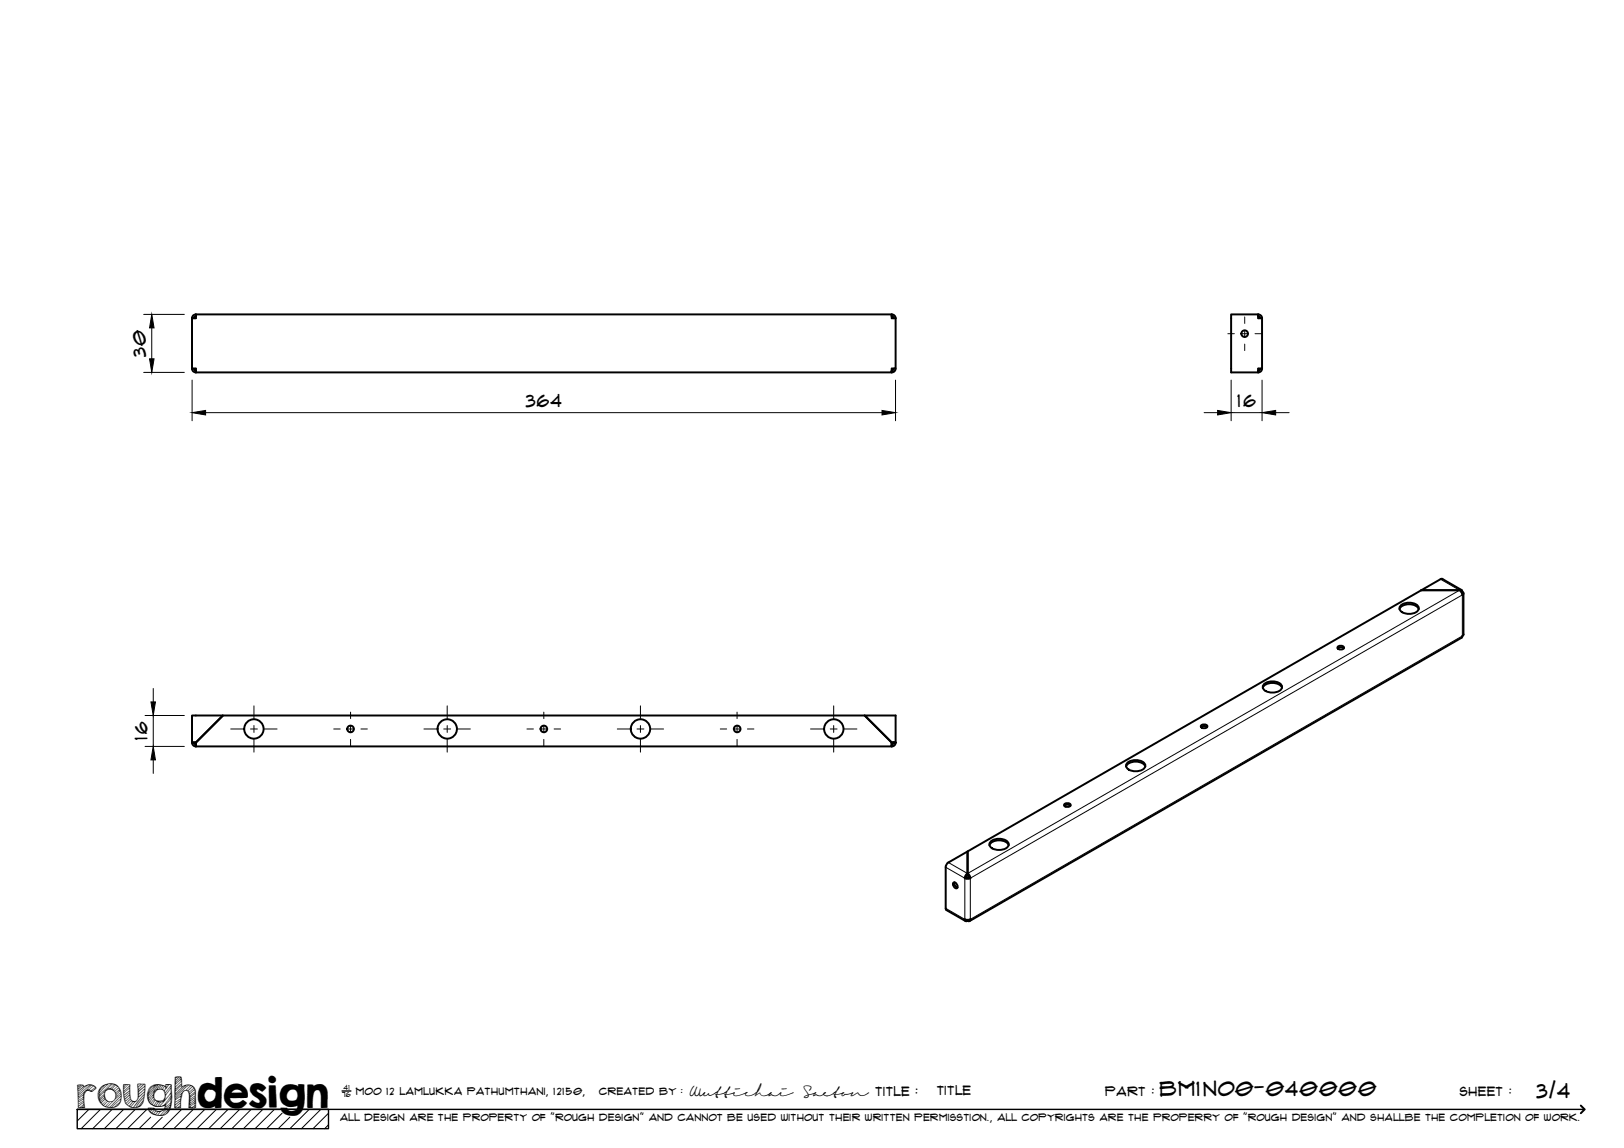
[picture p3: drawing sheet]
<svg xmlns="http://www.w3.org/2000/svg" width="420mm" height="297mm" viewBox="0 0 420 297" stroke-linecap="round" stroke-linejoin="round" font-family="sans-serif">
<!-- layer: Visible -->
<g fill="none" stroke="#000" stroke-width=".51">
<path d="M49.7 82.3h1v-.9h180v.9h1M49.7 95.4l.3 .7 .7 .3M49.7 82.3v13.1M50.2 95.4l.1 .3 .4 .1M50.7 81.4l-.7 .2-.3 .7M50.7 81.9h.1M50.7 95.8v.6M50.7 81.4v.5h-.3l-.2 .4M230.7 81.4l.7 .2 .3 .7M230.7 95.8h.1M230.7 81.4v.5h.3l.2 .4M231.2 95.4l-.1 .3-.4 .1v.6"/>
<path d="M231.7 95.4l-.2 .6-.8 .4M231.7 82.3v13.1h-1v1h-180v-1h-1M325.5 81.4v.5h.3l.2 .4M325.5 95.8h.1M325.5 81.4l.8 .4 .2 .5M326.5 82.3h-1v-.9h-7v15h7v-.6h.3l.2-.4M326.5 95.4l-.2 .6-.8 .4M326.5 95.4h-1v1M326.5 82.3v13.1M362.1 157.6a3.1 3.1 0 0 1 4.9 0M362.4 156.7a3.4 3.4 0 0 1 4.6 .3 1.57 1.57 0 0 1-1.8 1.8 2.65 2.65 0 0 1-3.1-1.4zM367.7 152.7h.1"/>
<path d="M373.2 149.8l4.9 2.9M373.2 149.8h-.3l-5.2 2.9 10.3-.1 .3 .4-.2 .3M378.3 153.9l-.2-.6-.5-.6h-9.9l-117.3 67.6v6.1l.3 .6 .3 .2M378.4 153.1l.3 .4-.3 .4M378.6 153.5l.1 10.6-.3 .5M326.7 178a3.1 3.1 0 0 1 5 0M327 177a3.4 3.4 0 0 1 4.6 .4 1.57 1.57 0 0 1-1.8 1.8 2.65 2.65 0 0 1-3.1-1.4zM346.1 167.4a.88 .88 0 0 1 .9-.4 .88 .88 0 0 1 .7 .8 .88 .88 0 0 1-1 .3 .88 .88 0 0 1-.6-.7zM346.1 167.8l.8-.3 .7 .3M378.3 164.6l-.2 .4-127.3 73.3M49.7 185.1h7.9l-6.9 7h-1zM49.7 192.1a1.01 1.01 0 0 0 1 1"/>
<path d="M50.2 192.1l.2 .5h.3M50.7 192.1h-1M50.7 192.1v1h180v-1l-7-7h-166l-7 7v1M230.7 192.1h1zM230.7 192.1l-6.9-7h7.9v7M231.2 192.1l-.2 .5h-.3M231.7 192.1a1.01 1.01 0 0 1-1 1v-1M291.3 198.3a3.1 3.1 0 0 1 5 0M291.6 197.4a3.4 3.4 0 0 1 4.7 .3 1.57 1.57 0 0 1-1.8 1.8 2.65 2.65 0 0 1-3.2-1.4zM310.7 187.7a.88 .88 0 0 1 .9-.3 .88 .88 0 0 1 .7 .7 .88 .88 0 0 1-.9 .4 .88 .88 0 0 1-.7-.8zM310.7 188.1l.8-.3 .8 .3M256 218.7a3.1 3.1 0 0 1 5 0"/>
<path d="M256.3 217.8a3.4 3.4 0 0 1 4.6 .3 1.57 1.57 0 0 1-1.8 1.8 2.65 2.65 0 0 1-3.1-1.4zM275.4 208.1a.88 .88 0 0 1 .9-.3 .88 .88 0 0 1 .6 .7 .88 .88 0 0 1-.9 .3 .88 .88 0 0 1-.6-.7zM275.4 208.5l.8-.3 .7 .3M246.7 228.3a.99 .99 0 0 1 .9 1.5 .99 .99 0 0 1-.9-1.5zM246.9 228.3l.2 .8 .6 .6M249.6 227.2l.7 .2 .7-.2M249.6 237.9l.7 .1 .7-.1M249.6 227.2l.2-.7 .5-.5v-5.7l-4.9 2.8-.5 .6-.2 .7v10.8l5.1 3.1M249.6 237.9l.3 .5 .4-.1v-.3M250 227h.7M250.3 226l-.3 1-.4 .2M250.4 226l.4 .5 .2 .7"/>
<path d="M251 237.9l-.3 .5-.3-.1v-.3"/>
<circle cx="322" cy="86.3" r=".86"/>
<circle cx="65.7" cy="188.6" r="2.51"/>
<circle cx="90.7" cy="188.6" r=".86"/>
<circle cx="115.7" cy="188.6" r="2.51"/>
<circle cx="140.7" cy="188.6" r=".86"/>
<circle cx="165.7" cy="188.6" r="2.51"/>
<circle cx="190.7" cy="188.6" r=".86"/>
<circle cx="215.7" cy="188.6" r="2.51"/>
</g>
<!-- layer: Visible Narrow -->
<path d="M372.7 149.9l4.9 2.8-127.2 73.3M244.7 224.4l4.9 2.8v10.7l-4.9-2.9M245.4 223.2l4.9 2.8M251 227.2l127.3-73.3v10.7l-127.3 73.3z" fill="none" stroke="#000" stroke-width=".26"/>
<!-- layer: TitleBlock -->
<path d="M20 287h65v5h-65zM20 287h390M88.5 282.3h2.3" fill="none" stroke="#000" stroke-width=".36"/>
<path d="M409 286.1l1 .9-1 1" fill="none" stroke="#000" stroke-width=".51"/>
<g fill="none" stroke="#000" stroke-width=".26">
<path d="M23 287l-3 3.1M26 287l-5 5M29 287l-5 5M32 287l-5 5M35 287l-5 5M38 287l-5 5M39 289.1l-3 2.9M42 289.1l-3 2.9M47 287l-5 5M50 287l-5 5M53 287l-5 5M56 287l-5 5"/>
<path d="M59 287l-5 5M62 287l-5 5M65 287l-5 5M68 287l-5 5M71 287l-5 5M73 288l-4 4M75 289.1l-3 2.9M80 287l-5 5M83 287l-5 5M85 288l-4 4M85 291l-1 1"/>
</g>
<!-- layer: Smart Centers -->
<g fill="none" stroke="#000" stroke-width=".26">
<path d="M317.7 86.3h1.6M321.1 86.3h1.8M322 82v1.7M322 85.5v1.7M322 89v1.7M324.7 86.3h1.7M59.7 188.6h3.3M64.8 188.6h1.8M65.7 182.6v3.3M65.7 187.7v1.8M65.7 191.3v3.3M68.4 188.6h3.3"/>
<path d="M86.3 188.6h1.7M89.8 188.6h1.8M90.7 184.3v1.6M90.7 187.7v1.8M90.7 191.3v1.7M93.4 188.6h1.6M109.7 188.6h3.3M114.8 188.6h1.8M115.7 182.6v3.3M115.7 187.7v1.8M115.7 191.3v3.3M118.4 188.6h3.3"/>
<path d="M136.3 188.6h1.7M139.8 188.6h1.8M140.7 184.3v1.6M140.7 187.7v1.8M140.7 191.3v1.7M143.4 188.6h1.6M159.7 188.6h3.3M164.8 188.6h1.8M165.7 182.6v3.3M165.7 187.7v1.8M165.7 191.3v3.3M168.4 188.6h3.3"/>
<path d="M186.4 188.6h1.6M189.8 188.6h1.8M190.7 184.3v1.6M190.7 187.7v1.8M190.7 191.3v1.7M193.4 188.6h1.7M209.7 188.6h3.3M214.8 188.6h1.8M215.7 182.6v3.3M215.7 187.7v1.8M215.7 191.3v3.3M218.4 188.6h3.3"/>
</g>
<!-- layer: FD_Dimensions -->
<g fill="none" stroke="#000" stroke-width=".26">
<path d="M37.2 96.4h10.5M37.2 81.4h10.5M39.3 84.8v8M49.7 98.3v10.6M231.7 98.3v10.6M318.5 98.3v10.6M326.5 98.3v10.6M53.2 106.8h175M311.5 106.8h3.5M318.5 106.8h8M330 106.8h3.5M39.6 178.1v3.5"/>
<path d="M37.5 193.1h10.2M37.5 185.1h10.2M39.6 185.1v8M39.6 196.6v3.5"/>
</g>
<path d="M38.7 92.8h1.2l-.6 3.6zM39.3 81.4l.6 3.4h-1.2zM49.7 106.8l3.5-.6v1.2zM228.2 106.2l3.5 .6-3.5 .6zM315 106.2l3.5 .6-3.5 .6zM326.5 106.8l3.5-.6v1.2zM39.6 193.1l.6 3.5h-1.1zM39.1 181.6h1.1l-.6 3.5z" fill="#000" stroke="#000" stroke-width=".26"/>
<text font-size="9.7" x="19.9" y="286.8">roughdesign</text>
<g font-size="5.3">
<text x="300.1" y="283.6">BM1NO0-040000</text>
<text x="397.5" y="284">3/4</text>
</g>
<g font-size="4.6">
<text x="37.8" y="92.4" transform="rotate(-90 37.8 92.4)">30</text>
<text x="136.1" y="105.3">364</text>
<text x="320.1" y="105.3">16</text>
<text x="38.2" y="191.5" transform="rotate(-90 38.2 191.5)">16</text>
</g>
<g font-size="3.4">
<text x="178.3" y="283.5">Wuttichai</text>
<text x="208.1" y="283.5">Saeton title : &lt;Title&lt;</text>
</g>
<g font-size="3.3">
<text x="286" y="283.5">Part :</text>
<text x="377.7" y="283.5">sheet :</text>
</g>
<g font-size="2.7">
<text x="92.1" y="283.3">moo 12 Lamlukka pathumthani, 12150,</text>
<text x="155" y="283.3">created by :</text>
</g>
<text font-size="2.6" x="88" y="290.1">all design are the property of &quot;rough design&quot; and cannot be used without their written permisstion., all copyrights are the properry of &quot;rough design&quot; and shallbe the completion of work.</text>
<g font-size="1.9">
<text x="88.5" y="283.9">76</text>
<text x="88.9" y="282.1">41</text>
</g>
</svg>
